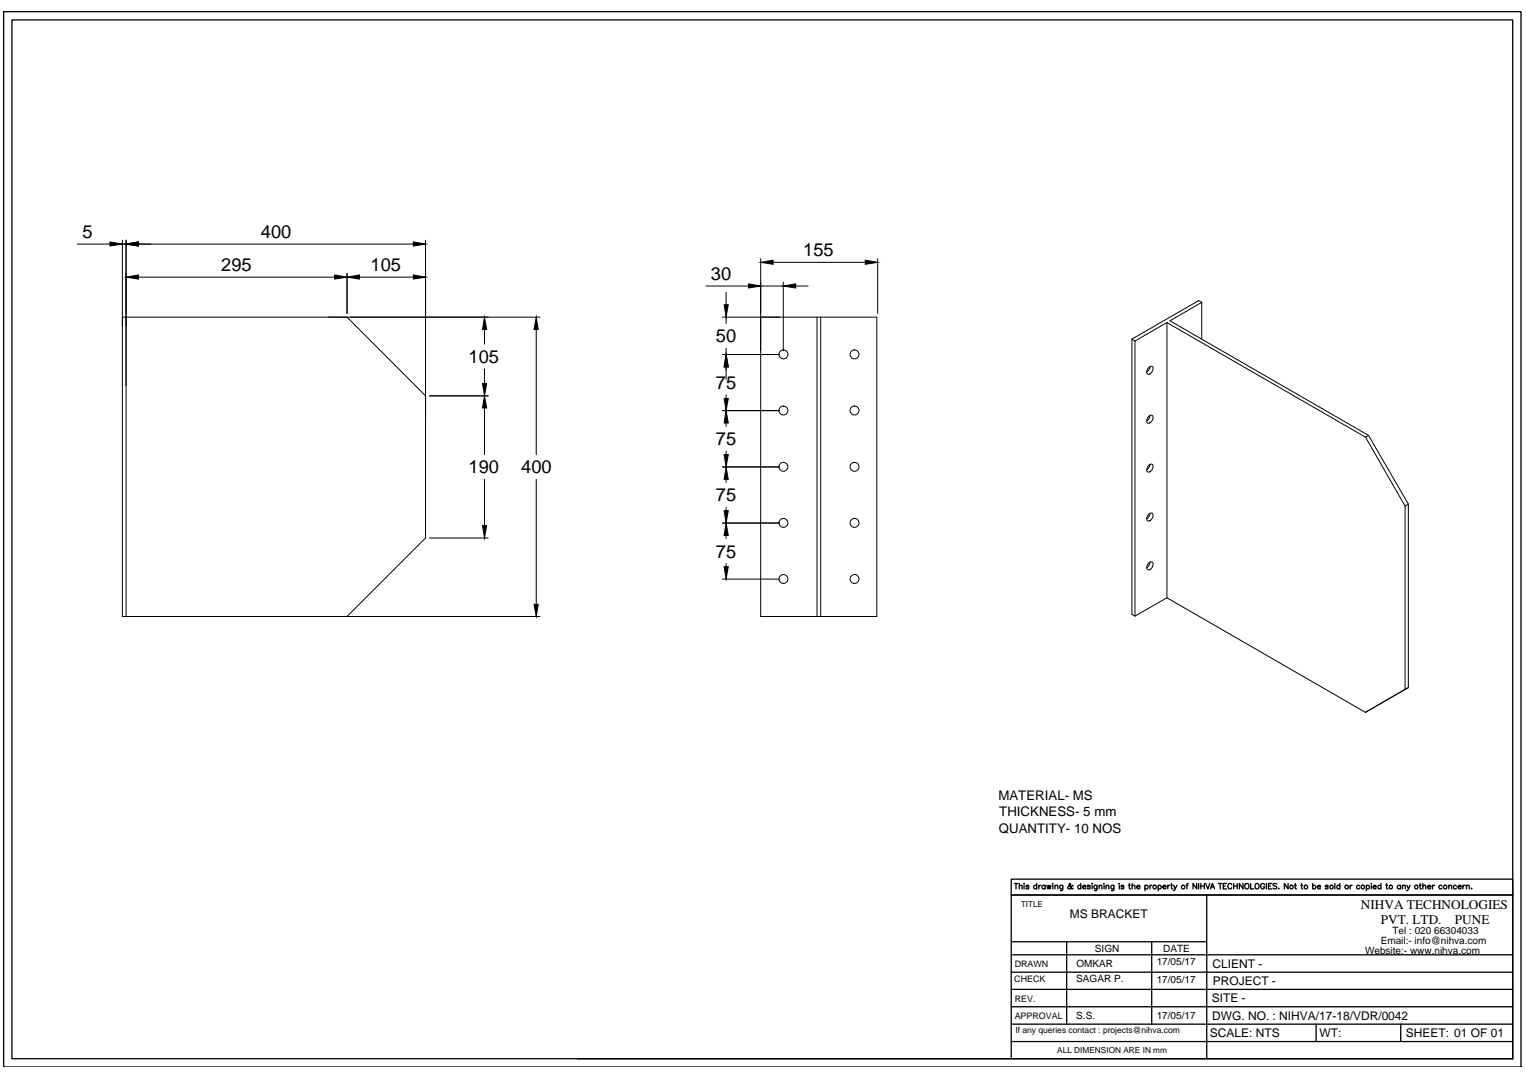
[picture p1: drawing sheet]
<svg xmlns="http://www.w3.org/2000/svg" width="297mm" height="210mm" viewBox="0 0 297 210" stroke-linecap="round" stroke-linejoin="round" font-family="sans-serif">
<!-- layer: 0 -->
<g fill="none" stroke="#000" stroke-width=".19">
<path d="M15.1 47.5h6.3M23.8 46.8v73.2h81.3M23.8 47.5h.7M24.5 46.8v73.2M27 47.5h53.5M27 54h38.1M67.5 53.2v7.8M70 54h10.5M82.8 46.8v58l-15.3 15.2M137.4 55.7h8.3M141.3 56.9v2.4M148.1 50.4v69.6h22.6v-58.2h-30.1"/>
<path d="M148.1 55.7h4.4M150.5 51.1h17.9M152.5 54.9v13.4M154.9 55.7h2.4M170.8 50.4v10.6M233.9 58.9l-.6-.4-13 7.5M233.9 58.9l-6.2 3.6 38.7 22.3M233.9 58.9v7.1M23.8 61.8h81.3M67.5 61.8l15.3 15.3M83.6 77.1h11.4M94.3 64.2v2.8"/>
<path d="M94.3 71.8v2.9M94.3 79.4v9.1M104.4 64.2v24.3M140.6 69h11.2M140.6 80h11.2M141.3 61.8v1.2M141.3 67.8v1.2M141.3 71.4v2.5M141.3 76.9v.7M159 61.8v58.2M159.8 61.8v58.2M220.3 66l.6 .4"/>
<path d="M220.3 66v53.6l.6 .4M220.9 66.4v53.6M223.6 71.6a.47 .47 0 0 1 .6-.3 .47 .47 0 0 1 .2 .7 .91 .91 0 0 1-1.1 .8l-.1-.5zM223.8 71.3a1.33 1.33 0 0 1-.6 1.1M227.1 62.8l38.7 22.3M227.1 62.8v53.6M227.1 62.8l-6.2 3.6M94.3 93.3v9M104.4 93.3v24.4M140.6 90.9h11.2M141.3 82.4v.6M141.3 87.8v.7"/>
<path d="M141.3 93.3v.7M141.3 98.8v.6M223.6 81.1a.47 .47 0 0 1 .6-.2 .47 .47 0 0 1 .2 .6 .91 .91 0 0 1-1.1 .8l-.1-.4zM223.6 90.6a.47 .47 0 0 1 .6-.2 .47 .47 0 0 1 .2 .6 .75 .75 0 0 1-.3 .8 .75 .75 0 0 1-.8-.1v-.7zM223.8 80.9a1.33 1.33 0 0 1-.6 1.1M223.8 99.9a1.33 1.33 0 0 1-.6 1.1M223.8 90.4a1.33 1.33 0 0 1-.6 1.1M265.8 85.1l7.7 13.4M266.4 84.8l-.6 .3M266.4 84.8l7.7 13.4M273.5 98.5v35.7M274.1 98.2l-.6 .3"/>
<path d="M274.1 98.2v35.7M83.6 104.8h11.4M140.6 101.8h11.2M140.6 112.8h11.2M141.3 104.3v.6M141.3 109.7v.6M223.6 100.1a.47 .47 0 0 1 .6-.2 .47 .47 0 0 1 .2 .7 .75 .75 0 0 1-.3 .7 .75 .75 0 0 1-.8-.1l-.1-.3zM223.6 109.7a.46 .46 0 0 1 .6-.3 .46 .46 0 0 1 .2 .7 .75 .75 0 0 1-.3 .7 .75 .75 0 0 1-.8 0l-.1-.4zM223.8 109.4a1.33 1.33 0 0 1-.6 1.1M227.1 116.4l38.7 22.3M227.1 116.4l-6.2 3.6M273.5 134.2l-7.7 4.5"/>
<path d="M274.1 133.9l-.6 .3M274.1 133.9l-8.3 4.8"/>
<circle cx="152.5" cy="69" r=".87"/>
<circle cx="152.5" cy="79.9" r=".87"/>
<circle cx="166.3" cy="79.9" r=".87"/>
<circle cx="166.3" cy="69" r=".87"/>
<circle cx="152.5" cy="90.9" r=".87"/>
<circle cx="166.3" cy="90.9" r=".87"/>
<circle cx="152.5" cy="112.7" r=".87"/>
<circle cx="152.5" cy="101.8" r=".87"/>
<circle cx="166.3" cy="101.8" r=".87"/>
<circle cx="166.3" cy="112.7" r=".87"/>
</g>
<g fill="#000" stroke="#000" stroke-width=".19">
<path d="M21.4 47.1l2.4 .4-2.4 .4zM24.5 47.5l2.5-.4v.8zM24.5 54l2.5-.5v.8zM65.1 53.5l2.4 .5-2.4 .3zM67.5 54l2.5-.5v.8zM80.5 47.1l2.3 .4-2.3 .4zM80.5 53.5l2.3 .5-2.3 .3zM141 59.3h.8l-.5 2.5zM145.7 55.3l2.4 .4-2.4 .4zM148.1 51.1l2.4-.4v.8zM152.5 55.7l2.4-.4v.8zM168.4 50.7l2.4 .4-2.4 .4z"/>
<path d="M93.9 74.7h.8l-.4 2.4zM94.3 61.8l.4 2.4h-.8zM94.3 77.1l.4 2.3h-.8zM104.4 61.8l.4 2.4h-.8zM141.3 69l.5 2.4h-.8zM141 77.6h.8l-.5 2.4zM141.3 80l.5 2.4h-.8zM141 88.5h.8l-.5 2.4zM141.3 90.9l.5 2.4h-.8zM141 99.4h.8l-.5 2.4zM93.9 102.3h.8l-.4 2.5zM104 117.7h.8l-.4 2.3z"/>
<path d="M141.3 101.8l.5 2.5h-.8zM141 110.3h.8l-.5 2.5z"/>
</g>
<g fill="none" stroke="#000" stroke-width=".25">
<path d="M.7 2.3h295.4v205.5h-295.4zM2.3 3.9h292.2v202.2h-292.2zM197.4 172h.7M197.8 172v1.1M198.4 172.6l.1-.2h.4l.1 .7M198.4 172v1.1M199.3 172.1h.1M199.3 172.4v.7M200.3 172.5l-.1-.1h-.4v.2l.3 .1 .2 .2-.2 .2-.4-.2M201.8 172.5a.33 .33 0 0 0-.5 0 .33 .33 0 0 0 0 .5 .33 .33 0 0 0 .5-.1M201.8 172v1.1M202.2 172.4v.7"/>
<path d="M202.6 172.4l-.4 .3M203.4 172.5a.35 .35 0 0 0-.5 0 .35 .35 0 0 0 0 .5 .35 .35 0 0 0 .5-.1M203.4 172.4v.7M203.8 172.4l.2 .7 .2-.7 .2 .7 .2-.7M204.9 172.1h.1M204.9 172.4v.7M205.3 172.6l.2-.2h.4v.7M205.3 172.4v.7M206.9 172.4l-.1 .9-.4 .1M206.9 172.5a.35 .35 0 0 0-.6 0 .35 .35 0 0 0 0 .5 .35 .35 0 0 0 .6-.1M208.9 172.5l-.1-.1a.78 .78 0 0 1-.9 .6v-.3l.5-.4-.1-.3-.2 .2v.2l.5 .6 .2 .1 .1-.1M210.4 172.5a.33 .33 0 0 0-.5 0 .33 .33 0 0 0 0 .5 .33 .33 0 0 0 .5-.1"/>
<path d="M210.4 172v1.1M210.8 172.7h.6a.35 .35 0 0 0-.4-.3 .35 .35 0 0 0-.3 .4 .35 .35 0 0 0 .3 .3l.4-.2M212.2 172.5l-.2-.1h-.3v.1l.4 .2 .1 .3-.3 .1-.2-.2M212.5 172.1h.1M212.6 172.4v.7M213.5 172.4v.9l-.4 .1M213.5 172.5a.33 .33 0 0 0-.5 0 .33 .33 0 0 0 0 .5 .33 .33 0 0 0 .5-.1M213.9 172.6l.3-.2h.2l.1 .7M213.9 172.4v.7M214.8 172.1h.2zM214.9 172.4v.7M215.3 172.6l.2-.2h.3v.7"/>
<path d="M215.3 172.4v.7M216.8 172.4v.9l-.4 .1M216.8 172.5a.33 .33 0 0 0-.5 0 .33 .33 0 0 0 0 .5 .33 .33 0 0 0 .5-.1M217.8 172.1h.1zM217.9 172.4v.7M218.8 172.5l-.1-.1h-.4v.2l.3 .1 .2 .2-.2 .2-.4-.2M219.7 172.4h.3M219.8 172v.9l.1 .1 .2 .1M220.4 172.6l.1-.2h.4v.7M220.4 172v1.1M221.3 172.7l.6-.1a.34 .34 0 0 0-.5-.1 .34 .34 0 0 0 0 .5 .34 .34 0 0 0 .5-.1M222.9 172.5a.33 .33 0 0 1 .5 0 .33 .33 0 0 1 0 .5 .33 .33 0 0 1-.5-.1"/>
<path d="M222.9 172.4v1M223.8 172.4v.7M224.2 172.4h-.2l-.2 .3M225.5 172.5a.33 .33 0 0 1 .4 0 .33 .33 0 0 1 0 .5 .33 .33 0 0 1-.4-.1M225.5 172.4v1M226.3 172.7l.7-.1a.34 .34 0 0 0-.5-.1 .34 .34 0 0 0 0 .5 .34 .34 0 0 0 .5-.1M227.3 172.4v.7M227.7 172.4h-.3l-.1 .3M227.9 172.4h.3M228 172v.9l.1 .1 .2 .1M228.5 172.4l.3 .7 .3-.7M228.8 173.1l-.4 .3"/>
<path d="M230.9 172.4h.3M231.3 172l-.2 .1-.1 .1v.9M232.9 172v1.1l-.7-1.1v1.1M233.3 172v1.1M233.8 172v1.1M233.8 172.5h.6M234.4 172v1.1M234.7 172l.4 1.1 .4-1.1M234.9 174.3v31.8M235.6 173.1l.4-1.1 .4 1.1M235.7 172.7h.5M237.1 172h.8"/>
<path d="M237.5 172v1.1M238.1 172.5h.4M238.7 172h-.6v1.1h.6M239.8 172.3a.39 .39 0 0 0-.5-.3 .39 .39 0 0 0-.3 .4v.3a.39 .39 0 0 0 .3 .4 .39 .39 0 0 0 .5-.3M240.1 172.5h.7M240.1 172v1.1M240.8 172v1.1M242 172v1.1l-.8-1.1v1.1M242.4 172.2a.45 .45 0 0 1 .6-.1 .45 .45 0 0 1 .1 .6 .4 .4 0 0 1-.4 .4 .4 .4 0 0 1-.4-.4zM243.4 172v1.1h.7M244.4 172.2a.47 .47 0 0 1 .7 .3 .47 .47 0 0 1-.7 .4zM246.2 172.3a.39 .39 0 0 0-.5-.3 .39 .39 0 0 0-.3 .4v.3a.38 .38 0 0 0 .4 .4 .38 .38 0 0 0 .4-.4h-.3"/>
<path d="M246.5 172v1.1M246.9 172.5h.4M247.6 172h-.7v1.1h.7M248.5 172.2l-.2-.2-.5 .2 .1 .2 .6 .4-.2 .3-.5-.2M248.9 173v.1zM250.7 172v1.1l-.7-1.1v1.1M252 172.4h.3M252.1 172v.9l.1 .1 .2 .1M253.2 172.4h.4M253.4 172v.9l.2 .2M255.5 172.5a.35 .35 0 0 1 .5 0 .35 .35 0 0 1 0 .5 .35 .35 0 0 1-.5-.1M255.5 172v1.1"/>
<path d="M256.4 172.7h.6a.35 .35 0 0 0-.4-.3 .35 .35 0 0 0-.3 .4 .35 .35 0 0 0 .4 .3l.3-.2M258.5 172.5l-.2-.1h-.3v.2l.4 .1 .1 .2-.2 .2-.3-.1v-.1M259.8 172v1.1M260.8 172.5a.33 .33 0 0 0-.5 0 .33 .33 0 0 0 0 .5 .33 .33 0 0 0 .5-.1M260.8 172v1.1M262.8 172.4v.7M263.2 172.4h-.2l-.2 .3M264.7 172.5a.33 .33 0 0 0-.5 0 .33 .33 0 0 0 0 .5 .33 .33 0 0 0 .5-.1M266 172.5a.33 .33 0 0 1 .5 0 .33 .33 0 0 1 0 .5 .33 .33 0 0 1-.5-.1M266 172.4v1M266.9 172.1h.1M266.9 172.4v.7"/>
<path d="M267.3 172.7h.6l-.1-.2a.33 .33 0 0 0-.4 0 .33 .33 0 0 0 0 .5 .33 .33 0 0 0 .5-.1M268.8 172.5a.33 .33 0 0 0-.5 0 .33 .33 0 0 0 0 .5 .33 .33 0 0 0 .5-.1M268.8 172v1.1M269.7 172.4h.4M269.9 172v.9v.1l.3 .1M272.6 172.5a.35 .35 0 0 0-.5 0 .35 .35 0 0 0 0 .5 .35 .35 0 0 0 .5-.1M272.6 172.4v.7M273 172.6l.2-.2h.3v.7M273 172.4v.7M273.8 172.4l.4 .7 .3-.7M274.2 173.1l-.4 .3M276.3 172.4h.3"/>
<path d="M276.4 172v.9l.1 .1 .2 .1M277 172.6l.1-.2h.4v.7M277 172v1.1M277.9 172.7h.6a.35 .35 0 0 0-.6-.2 .35 .35 0 0 0 .2 .6l.4-.2M278.8 172.4v.7M279.3 172.4h-.3l-.2 .3M280.7 172.5a.35 .35 0 0 0-.5 0 .35 .35 0 0 0 0 .5 .35 .35 0 0 0 .5-.1M282 172.6l.1-.2h.4l.1 .7M282 172.4v.7M283.5 172.5a.33 .33 0 0 0-.5 0 .33 .33 0 0 0 0 .5 .33 .33 0 0 0 .5-.1M283.8 172.7h.6a.35 .35 0 0 0-.4-.3 .35 .35 0 0 0-.3 .4 .35 .35 0 0 0 .4 .3l.3-.2M284.8 172.4v.7"/>
<path d="M285.2 172.4h-.3l-.1 .3M285.4 172.6l.2-.2h.3l.1 .7M285.4 172.4v.7M286.4 173h.1zM196.8 196h97.7M196.8 192.6h97.7M196.8 189.3h97.7M196.8 185.9h97.7M196.8 183.4h38.1M196.8 199.4h97.7M207.6 183.4v16M224.2 183.4v16"/>
<path d="M256.2 199.4v3.4M272.7 199.4v3.4M112.5 206.1h182M196.8 206.1v-31.8h97.7h-97.7v-3.1h97.7v34.9M196.8 202.8h97.7"/>
<circle cx="224.8" cy="172.7" r=".35"/>
<circle cx="230.3" cy="172.7" r=".35"/>
<circle cx="251.4" cy="172.7" r=".35"/>
<circle cx="254.2" cy="172.7" r=".35"/>
<circle cx="259.2" cy="172.7" r=".35"/>
<circle cx="262.1" cy="172.7" r=".35"/>
<circle cx="265.3" cy="172.7" r=".35"/>
<circle cx="270.7" cy="172.7" r=".35"/>
<circle cx="275.7" cy="172.7" r=".35"/>
<circle cx="281.3" cy="172.7" r=".35"/>
</g>
<g font-size="3.6">
<text x="16" y="46.3">5</text>
<text x="50.8" y="46.3">400</text>
<text x="43.1" y="52.8">295</text>
<text x="72.1" y="52.8">105</text>
<text x="156.4" y="49.9">155</text>
<text x="138.4" y="54.5">30</text>
<text x="91.2" y="70.7">105</text>
<text x="139.3" y="66.7">50</text>
<text x="139.3" y="75.8">75</text>
<text x="139.3" y="86.7">75</text>
<text x="91.2" y="92.1">190</text>
<text x="101.5" y="92.1">400</text>
<text x="139.3" y="97.6">75</text>
<text x="139.3" y="108.6">75</text>
</g>
<g font-size="2.6">
<text x="194.3" y="155.8">MATERIAL- MS</text>
<text x="194.5" y="158.9">THICKNESS- 5 mm</text>
<text x="194.4" y="162.1">QUANTITY- 10 NOS</text>
<text x="264.9" y="177">NIHVA TECHNOLOGIES</text>
<text x="268.8" y="179.9">PVT. LTD.</text>
<text x="283.2" y="179.9">PUNE</text>
</g>
<g font-size="2.3">
<text x="208.3" y="178.7">MS BRACKET</text>
<text x="236" y="188.5">CLIENT -</text>
<text x="236.1" y="191.8">PROJECT -</text>
<text x="235.9" y="195.2">SITE -</text>
<text x="235.5" y="201.9">SCALE: NTS</text>
<text x="236" y="198.5">DWG. NO. : NIHVA/17-18/VDR/0042</text>
<text x="256.9" y="201.9">WT:</text>
<text x="273.7" y="201.9">SHEET: 01 OF 01</text>
</g>
<g font-size="1.9">
<text x="213.1" y="185.4">SIGN</text>
<text x="226.4" y="185.4">DATE</text>
<text x="265.7" y="185.7">Website:- www.nihva.com</text>
<text x="268.8" y="183.8">Email:- info@nihva.com</text>
<text x="271" y="181.9">Tel : 020 66304033</text>
<text x="209.5" y="191.3">SAGAR P.</text>
<text x="209.5" y="188.4">OMKAR</text>
<text x="225.2" y="187.9">17/05/17</text>
<text x="225.2" y="191.3">17/05/17</text>
<text x="209.5" y="198.4">S.S.</text>
<text x="225.2" y="198.4">17/05/17</text>
</g>
<g font-size="1.7">
<text x="197.4" y="191.3">CHECK</text>
<text x="197.5" y="188.3">DRAWN</text>
<text x="197.5" y="195.1">REV.</text>
<text x="197.5" y="198.4">APPROVAL</text>
<text x="197.6" y="201.1">If any queries contact : projects@nihva.com</text>
</g>
<g font-size="1.6">
<text x="198.7" y="176.6">TITLE</text>
<text x="205.8" y="205">ALL DIMENSION ARE IN mm</text>
</g>
</svg>
